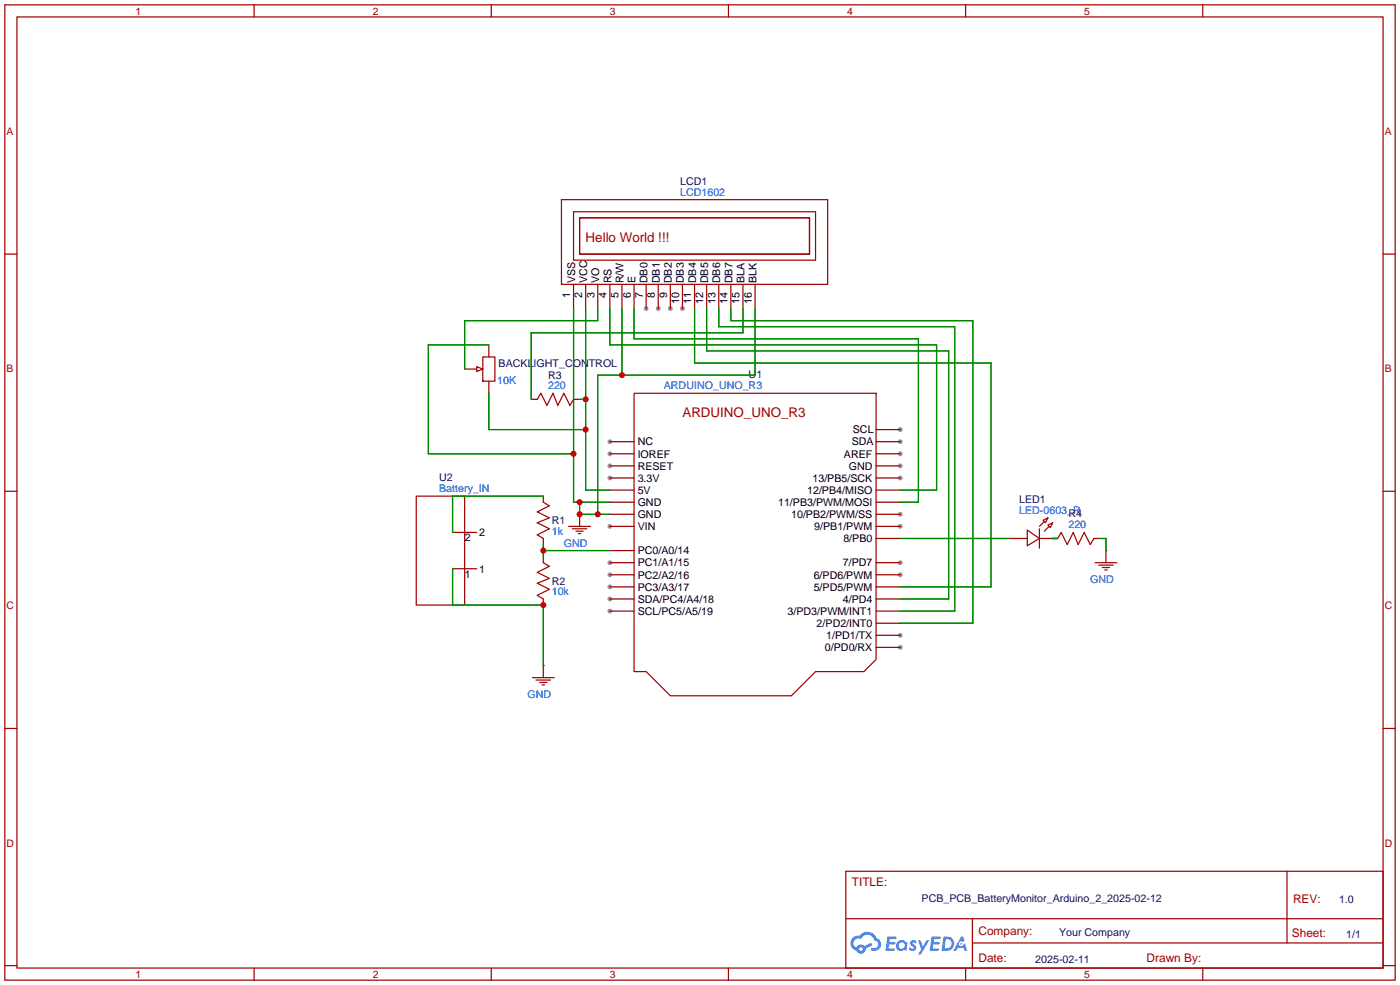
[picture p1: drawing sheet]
<svg xmlns="http://www.w3.org/2000/svg" width="294mm" height="207mm" viewBox="0 0 294 207" stroke-linecap="round" stroke-linejoin="round" font-family="sans-serif">
<g fill="#999">
<circle cx="135.6" cy="64.8" r=".51"/>
<circle cx="138.2" cy="64.8" r=".51"/>
<circle cx="140.7" cy="64.8" r=".51"/>
<circle cx="143.3" cy="64.8" r=".51"/>
<circle cx="128" cy="92.7" r=".51"/>
<circle cx="128" cy="95.3" r=".51"/>
<circle cx="189" cy="90.2" r=".51"/>
<circle cx="189" cy="92.7" r=".51"/>
<circle cx="128" cy="97.8" r=".51"/>
<circle cx="128" cy="100.3" r=".51"/>
<circle cx="128" cy="110.5" r=".51"/>
<circle cx="128" cy="118.1" r=".51"/>
<circle cx="128" cy="120.7" r=".51"/>
<circle cx="128" cy="123.2" r=".51"/>
<circle cx="128" cy="125.7" r=".51"/>
<circle cx="128" cy="128.3" r=".51"/>
<circle cx="189" cy="95.3" r=".51"/>
<circle cx="189" cy="97.8" r=".51"/>
<circle cx="189" cy="100.3" r=".51"/>
<circle cx="189" cy="108" r=".51"/>
<circle cx="189" cy="110.5" r=".51"/>
<circle cx="189" cy="118.1" r=".51"/>
<circle cx="189" cy="120.7" r=".51"/>
<circle cx="189" cy="133.4" r=".51"/>
<circle cx="189" cy="135.9" r=".51"/>
</g>
<g fill="none" stroke="#a10000" stroke-width=".25">
<path d="M1 1h291.9v204.7h-291.9zM3.6 3.6h286.7v199.6h-286.7zM53.3 1v2.6M103.1 1v2.6M152.9 1v2.6M202.7 1v2.6M252.5 1v2.6M1 53.3h2.6M290.3 53.3h2.6M1 103.1h2.6M290.3 103.1h2.6M1 152.9h2.6"/>
<path d="M290.3 152.9h2.6M177.5 182.9h112.8v20.3h-112.8zM177.6 192.8h112.6M204.1 197.9h86.1M204.1 192.8v10.2M270.2 182.9v15M1 202.7h2.6M53.3 203.2v2.5M103.1 203.2v2.5M152.9 203.2v2.5M202.7 203.2v2.5M252.5 203.2v2.5"/>
<path d="M290.3 202.7h2.6"/>
</g>
<g fill="#5487ff">
<path d="M191.2 197.5l.5-.2 .4 .1 .3 .3-.2 .4a.33 .33 0 0 0-.3-.3 .33 .33 0 0 0-.4 .1l.1 .1a.86 .86 0 0 1 .7 .7 .86 .86 0 0 1-.3 .8l-.7 .1-.6-.4 .4-.4 .5 .3 .2-.1v-.2a.88 .88 0 0 1-.6-1.3z"/>
<path d="M192.7 197.4h.6l.4 1.3 .8-1.3h.6l-1.8 3h-.6l.6-1.1z"/>
<path d="M186.3 196.6h1.6l.3 .1-.1 .4h-1.3l-.1 .6h1.1l.2 .3-.3 .3h-1.1l-.1 .8h1.2l.1 .2-.1 .2-1.8 .1z"/>
<path d="M195.6 196.6h1.6l.2 .1v.4h-1.3l-.1 .6h1.1l.2 .3-.3 .3h-1.1l-.1 .8h1.2l.1 .2-.1 .2-1.9 .1z"/>
<path d="M201.7 196.6h.5l.3 .9-.5 .2a.5 .5 0 0 0-.7 .2 .5 .5 0 0 0 .3 .7 .5 .5 0 0 0 .6-.4l.4-.2 .4 1.6h-.6l-.1-.7h-1.2l-.4 .7h-.6z"/>
<path d="M198 196.6l-.4 3h1a1.51 1.51 0 0 0 1.7-1.5 1.51 1.51 0 0 0-1.8-1.5zM198.6 197.1a1.02 1.02 0 0 1 1.1 1.2 1.02 1.02 0 0 1-1.4 .8z"/>
<path d="M188.5 197.6a1.11 1.11 0 0 0-.3 1.6 1.11 1.11 0 0 0 1.6 .2l.5 .2 .2-1.7-.4-.2a1.02 1.02 0 0 0-1.6-.1zM188.6 198.5a.67 .67 0 0 1 1.3 0 .67 .67 0 0 1-1.3 0z"/>
<path d="M179 196.9a1.58 1.58 0 0 0 .8 2.6 1.01 1.01 0 0 0 1.1 .7 1.01 1.01 0 0 0 .8-1.1l1.4-.7-.3-.5-1.3 .7a1.03 1.03 0 0 0-1.7 .3 1 1 0 0 1-.5-1.4 1 1 0 0 1 1.4-.3 1.49 1.49 0 0 1 1.5-1 1.49 1.49 0 0 1 1.4 1.2 .82 .82 0 0 1 .7 1.1 .82 .82 0 0 1-1.2 .5l-.3 .1v.3a1.4 1.4 0 0 0 2-.6 1.4 1.4 0 0 0-.8-1.9 2.19 2.19 0 0 0-3.7-.5l-.8 .1zM180.3 199.2a.4 .4 0 0 1 .8 0 .4 .4 0 0 1-.8 0z"/>
<circle cx="201.8" cy="198.1" r=".19"/>
</g>
<g fill="none" stroke="#a10000" stroke-width=".25">
<path d="M117.9 41.9h55.8v17.8h-55.8zM120.4 44.5h50.8v10.1h-50.8zM121.7 45.7h48.2v7.6h-48.2zM100.1 77l1.2 .5-1.2 .5zM101.3 74.9h2.6v5.1h-2.6zM112.8 83.8l.7-1.2 1.3 2.5 1.3-2.5 1 2.5 1.3-2.5 1.2 2.5 .8-1.3M133.1 82.6h50.8v55.8l-2.5 2.6h-10.2l-5.1 5.1h-25.4l-5.1-5.1h-2.5zM87.4 104.1h10.1v22.9h-10.1zM114 105.4l1.3 .8-2.5 1.2 2.5 1.3-2.5 1 2.5 1.3-2.5 1.3 1.2 .7M114 118.1l1.3 .8-2.5 1.2 2.5 1.3-2.5 1 2.5 1.3-2.5 1.3 1.2 .7M119.4 110.5h4.6M120.1 111h3.1"/>
<path d="M120.9 111.5h1.5M121.4 112h.5M121.7 108v2.5M215.6 111.3l2.6 1.7-2.6 1.6zM218.2 111v4.1M218.9 109.2l1.1-.5-.5 1zM219.2 109.5l-1 1M220 110.2l1-.5-.5 1zM220.2 110.5l-1 1M222 113l.8-1.2 1.2 2.5 1.3-2.5 1 2.5 1.3-2.5 1.3 2.5 .7-1.3M229.9 118.1h4.5M230.6 118.6h3.1"/>
<path d="M231.4 119.1h1.5M231.9 119.6h.5M232.2 115.6v2.5M114 139.7v2.5M111.8 142.2h4.5M112.5 142.7h3.1M113.3 143.3h1.5M113.8 143.8h.5"/>
</g>
<g fill="none" stroke="#870000" stroke-width=".25">
<path d="M120.4 59.7v5.1M122.9 59.7v5.1M125.5 59.7v5.1M128 59.7v5.1M130.6 59.7v5.1M133.1 59.7v5.1M135.6 59.7v5.1M138.2 59.7v5.1M140.7 59.7v5.1M143.3 59.7v5.1M145.8 59.7v5.1M148.3 59.7v5.1"/>
<path d="M150.9 59.7v5.1M153.4 59.7v5.1M156 59.7v5.1M158.5 59.7v5.1M97.5 77.5h2.6M102.6 72.4v2.5M102.6 80v2.6M111.5 83.8h1.3M120.4 83.8h1.3M128 92.7h5.1M128 95.3h5.1M128 97.8h5.1"/>
<path d="M183.9 92.7h5.1M183.9 95.3h5.1M183.9 90.2h5.1M183.9 97.8h5.1M95 119.4h5.1M95 111.8h5.1M114 104.1v1.3M114 113v1.3M114 116.8v1.3M121.7 108h.1M128 100.3h5.1M128 102.9h5.1"/>
<path d="M128 105.4h5.1M128 108h5.1M128 110.5h5.1M128 115.6h5.1M128 118.1h5.1M183.9 113h5.1M183.9 100.3h5.1M183.9 102.9h5.1M183.9 105.4h5.1M183.9 108h5.1M183.9 110.5h5.1M183.9 118.1h5.1"/>
<path d="M211.8 113h3.8M218.2 113h3.8M229.6 113h1.3M232.2 115.6h.1M114 139.7h.1M114 125.7v1.3M128 120.7h5.1M128 123.2h5.1M128 125.7h5.1M128 128.3h5.1M183.9 120.7h5.1M183.9 123.2h5.1"/>
<path d="M183.9 125.7h5.1M183.9 128.3h5.1M183.9 130.8h5.1M183.9 133.4h5.1M183.9 135.9h5.1"/>
</g>
<g fill="none" stroke="#008700" stroke-width=".25">
<path d="M102.6 72.4h-12.7v22.9h30.5M120.4 64.8v40.6h7.6M122.9 64.8v38.1h5.1M125.5 64.8v2.5h-28v10.2M128 64.8v7.6h68.6v30.5h-7.6M130.6 64.8v13.9M133.1 64.8v6.3h59.7v34.3h-3.8M145.8 64.8v11.4h62.2v47h-19M148.3 64.8v8.9h50.8v52h-10.1M150.9 64.8v3.8h49.5v59.7h-11.4M153.4 64.8v2.5h50.8v63.5h-15.2M156 64.8v5.1h-44.5v13.9"/>
<path d="M158.5 64.8v13.9h-33v29.3M102.6 82.6v7.6h20.3M121.7 83.8h1.2M95 119.4v7.6h19v12.7M114 114.3v2.5M114 115.6h14M114 104.1h-19v7.7M121.7 105.4v2.6h6.3M189 113h22.8M220.7 113h1.3M230.9 113h1.3v2.6"/>
</g>
<g fill="#c00">
<circle cx="114" cy="115.6" r=".63"/>
<circle cx="125.5" cy="107.9" r=".63"/>
<circle cx="130.6" cy="78.7" r=".63"/>
<circle cx="121.7" cy="105.4" r=".63"/>
<circle cx="120.4" cy="95.2" r=".63"/>
<circle cx="121.7" cy="107.9" r=".63"/>
<circle cx="122.9" cy="90.2" r=".63"/>
<circle cx="122.9" cy="83.8" r=".63"/>
<circle cx="114" cy="127" r=".63"/>
</g>
<g font-size="2.8" fill="#a00000">
<text x="122.9" y="50.9">Hello World !!!</text>
<text x="143.3" y="87.5">ARDUINO_UNO_R3</text>
</g>
<g font-size="2.5" fill="#a00000">
<text x="178.8" y="186.1">TITLE:</text>
<text x="271.4" y="189.4">REV:</text>
<text x="205.4" y="196.3">Company:</text>
<text x="271.2" y="196.7">Sheet:</text>
<text x="205.4" y="201.8">Date:</text>
<text x="240.7" y="201.9">Drawn By:</text>
</g>
<g font-size="2.2" fill="#a00000">
<text x="28.4" y="3.1">1</text>
<text x="78.2" y="3.1">2</text>
<text x="128" y="3.1">3</text>
<text x="177.8" y="3.1">4</text>
<text x="227.6" y="3.1">5</text>
<text x="1.4" y="28.4">A</text>
<text x="290.7" y="28.4">A</text>
<text x="1.4" y="78.1">B</text>
<text x="290.7" y="78.1">B</text>
<text x="1.4" y="127.9">C</text>
<text x="290.7" y="127.9">C</text>
<text x="1.4" y="177.7">D</text>
<text x="290.7" y="177.7">D</text>
<text x="28.4" y="205.3">1</text>
<text x="78.2" y="205.3">2</text>
<text x="128" y="205.3">3</text>
<text x="177.8" y="205.3">4</text>
<text x="227.6" y="205.3">5</text>
</g>
<g font-size="2.2" fill="#000080">
<text x="142.8" y="38.7">LCD1</text>
<text x="104.7" y="76.9">BACKLIGHT_CONTROL</text>
<text x="115.1" y="79.5">R3</text>
<text x="157.2" y="79.4">U1</text>
<text x="92.2" y="101">U2</text>
<text x="213.9" y="105.6">LED1</text>
<text x="115.8" y="110">R1</text>
<text x="224.3" y="108.6">R4</text>
<text x="115.8" y="122.7">R2</text>
<text x="193.5" y="189.4">PCB_PCB_BatteryMonitor_Arduino_2_2025-02-12</text>
<text x="281.1" y="189.5">1.0</text>
<text x="222.3" y="196.4">Your Company</text>
<text x="282.6" y="197">1/1</text>
<text x="217.3" y="202">2025-02-11</text>
</g>
<g font-size="2.2" fill="#00f">
<text x="142.8" y="41">LCD1602</text>
<text x="104.4" y="80.5">10K</text>
<text x="115.1" y="81.7">220</text>
<text x="139.3" y="81.7">ARDUINO_UNO_R3</text>
<text x="92.2" y="103.3">Battery_IN</text>
<text x="213.9" y="107.8">LED-0603_R</text>
<text x="115.8" y="112.3">1k</text>
<text x="224.3" y="110.9">220</text>
<text x="118.4" y="114.7">GND</text>
<text x="115.8" y="125">10k</text>
<text x="228.9" y="122.4">GND</text>
<text x="110.7" y="146.5">GND</text>
</g>
<g font-size="2.2">
<text x="120.7" y="59.5" transform="rotate(-90 120.7 59.5)">VSS</text>
<text x="123.2" y="59.5" transform="rotate(-90 123.2 59.5)">VCC</text>
<text x="125.8" y="59.5" transform="rotate(-90 125.8 59.5)">VO</text>
<text x="128.3" y="59.5" transform="rotate(-90 128.3 59.5)">RS</text>
<text x="130.9" y="59.5" transform="rotate(-90 130.9 59.5)">R/W</text>
<text x="133.4" y="59.5" transform="rotate(-90 133.4 59.5)">E</text>
<text x="135.9" y="59.5" transform="rotate(-90 135.9 59.5)">DB0</text>
<text x="138.5" y="59.5" transform="rotate(-90 138.5 59.5)">DB1</text>
<text x="141" y="59.5" transform="rotate(-90 141 59.5)">DB2</text>
<text x="143.6" y="59.5" transform="rotate(-90 143.6 59.5)">DB3</text>
<text x="146.1" y="59.5" transform="rotate(-90 146.1 59.5)">DB4</text>
<text x="148.6" y="59.5" transform="rotate(-90 148.6 59.5)">DB5</text>
<text x="151.2" y="59.5" transform="rotate(-90 151.2 59.5)">DB6</text>
<text x="153.7" y="59.5" transform="rotate(-90 153.7 59.5)">DB7</text>
<text x="156.3" y="59.5" transform="rotate(-90 156.3 59.5)">BLA</text>
<text x="158.8" y="59.5" transform="rotate(-90 158.8 59.5)">BLK</text>
<text x="119.7" y="62.5" transform="rotate(-90 119.7 62.5)">1</text>
<text x="122.2" y="62.5" transform="rotate(-90 122.2 62.5)">2</text>
<text x="124.8" y="62.5" transform="rotate(-90 124.8 62.5)">3</text>
<text x="127.3" y="62.5" transform="rotate(-90 127.3 62.5)">4</text>
<text x="129.9" y="62.5" transform="rotate(-90 129.9 62.5)">5</text>
<text x="132.4" y="62.5" transform="rotate(-90 132.4 62.5)">6</text>
<text x="134.9" y="62.5" transform="rotate(-90 134.9 62.5)">7</text>
<text x="137.5" y="62.5" transform="rotate(-90 137.5 62.5)">8</text>
<text x="140" y="62.5" transform="rotate(-90 140 62.5)">9</text>
<text x="142.6" y="63.7" transform="rotate(-90 142.6 63.7)">10</text>
<text x="145.1" y="63.7" transform="rotate(-90 145.1 63.7)">11</text>
<text x="147.6" y="63.7" transform="rotate(-90 147.6 63.7)">12</text>
<text x="150.2" y="63.7" transform="rotate(-90 150.2 63.7)">13</text>
<text x="152.7" y="63.7" transform="rotate(-90 152.7 63.7)">14</text>
<text x="155.3" y="63.7" transform="rotate(-90 155.3 63.7)">15</text>
<text x="157.8" y="63.7" transform="rotate(-90 157.8 63.7)">16</text>
<text x="133.9" y="93.5">NC</text>
<text x="178.8" y="93.5">SDA</text>
<text x="179" y="91">SCL</text>
<text x="133.9" y="96.1">IOREF</text>
<text x="133.9" y="98.6">RESET</text>
<text x="133.9" y="101.1">3.3V</text>
<text x="170.6" y="101.1">13/PB5/SCK</text>
<text x="177.2" y="96.1">AREF</text>
<text x="178.2" y="98.6">GND</text>
<text x="133.9" y="103.7">5V</text>
<text x="133.9" y="106.2">GND</text>
<text x="163.3" y="106.2">11/PB3/PWM/MOSI</text>
<text x="169.4" y="103.7">12/PB4/MISO</text>
<text x="97.6" y="113.6">2</text>
<text x="100.6" y="112.6">2</text>
<text x="133.9" y="108.8">GND</text>
<text x="133.9" y="111.3">VIN</text>
<text x="166.1" y="108.8">10/PB2/PWM/SS</text>
<text x="170.9" y="111.3">9/PB1/PWM</text>
<text x="177" y="113.8">8/PB0</text>
<text x="133.9" y="116.4">PC0/A0/14</text>
<text x="133.9" y="118.9">PC1/A1/15</text>
<text x="176.9" y="118.9">7/PD7</text>
<text x="97.6" y="121.2">1</text>
<text x="100.6" y="120.2">1</text>
<text x="133.9" y="121.5">PC2/A2/16</text>
<text x="133.9" y="124">PC3/A3/17</text>
<text x="170.8" y="121.5">6/PD6/PWM</text>
<text x="170.8" y="124">5/PD5/PWM</text>
<text x="133.9" y="126.5">SDA/PC4/A4/18</text>
<text x="133.9" y="129.1">SCL/PC5/A5/19</text>
<text x="165.3" y="129.1">3/PD3/PWM/INT1</text>
<text x="171.4" y="131.6">2/PD2/INT0</text>
<text x="176.9" y="126.5">4/PD4</text>
<text x="173.2" y="136.7">0/PD0/RX</text>
<text x="173.4" y="134.2">1/PD1/TX</text>
</g>
</svg>
